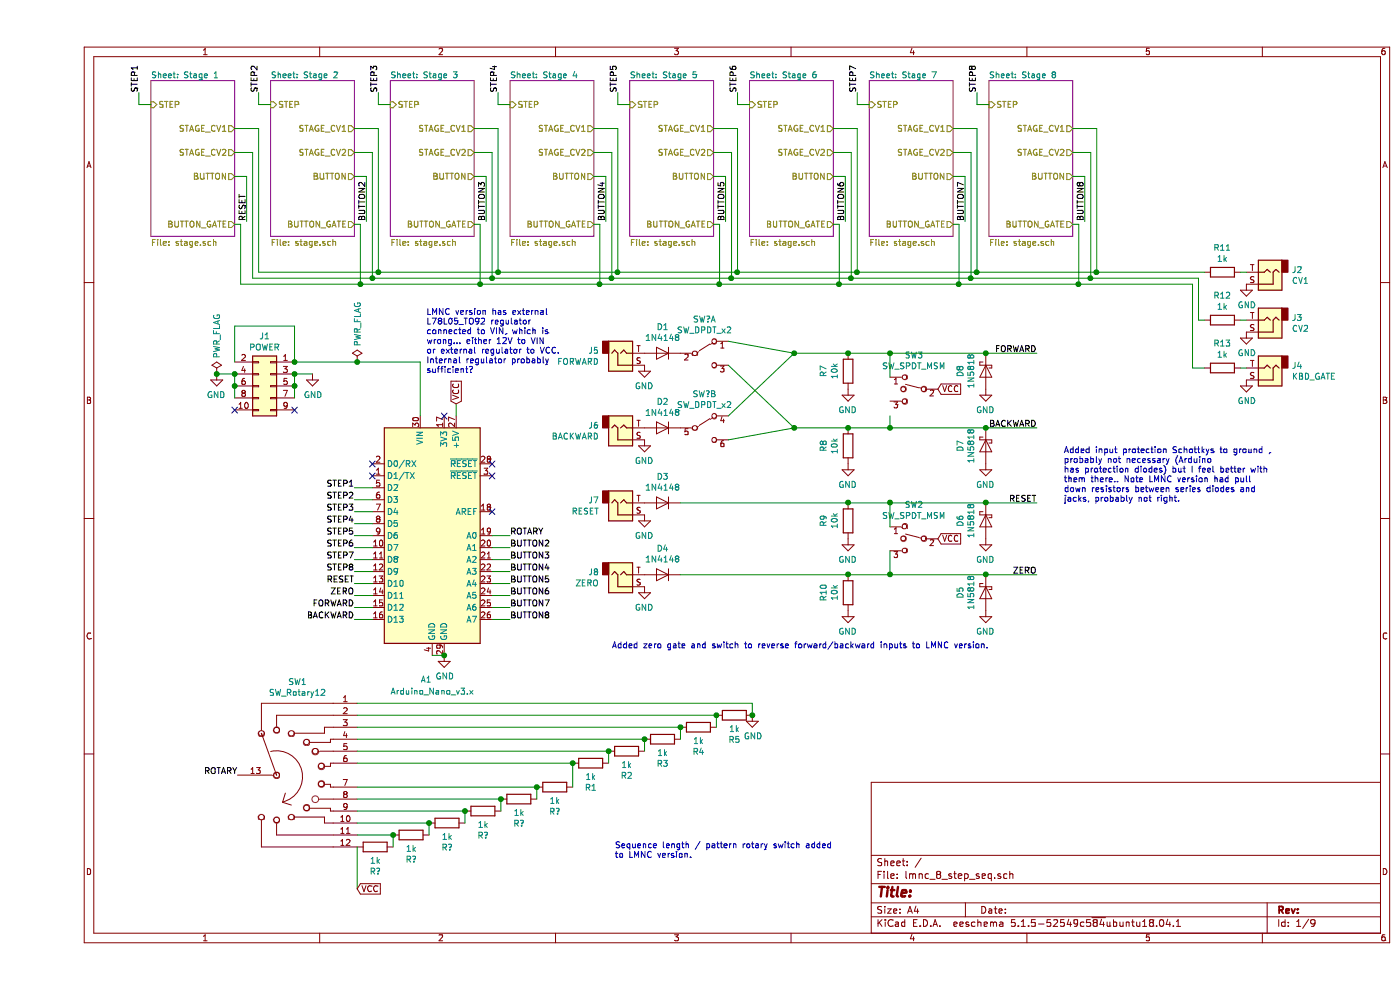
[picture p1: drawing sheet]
EESchema Schematic File Version 4
EELAYER 30 0
EELAYER END
$Descr A4 11693 8268
encoding utf-8
Sheet 1 9
Title ""
Date ""
Rev ""
Comp ""
Comment1 ""
Comment2 ""
Comment3 ""
Comment4 ""
$EndDescr
$Sheet
S 950  675  700  1300
U 5E9C0ACA
F0 "Stage 1" 50
F1 "stage.sch" 50
F2 "STAGE_CV1" O R 1650 1075 50 
F3 "STAGE_CV2" O R 1650 1275 50 
F4 "STEP" I L 950 875 50 
F5 "BUTTON_GATE" O R 1650 1875 50 
F6 "BUTTON" O R 1650 1475 50 
$EndSheet
Wire Wire Line
	1700 2375 2700 2375
Wire Wire Line
	1800 2325 2800 2325
Wire Wire Line
	1650 1075 1850 1075
Wire Wire Line
	1650 1275 1800 1275
Wire Wire Line
	1800 1275 1800 2325
Wire Wire Line
	1850 1075 1850 2275
Wire Wire Line
	1650 1475 1750 1475
$Sheet
S 1950 675  700  1300
U 5EA216A1
F0 "Stage 2" 50
F1 "stage.sch" 50
F2 "STAGE_CV1" O R 2650 1075 50 
F3 "STAGE_CV2" O R 2650 1275 50 
F4 "STEP" I L 1950 875 50 
F5 "BUTTON_GATE" O R 2650 1875 50 
F6 "BUTTON" O R 2650 1475 50 
$EndSheet
Connection ~ 2700 2375
Wire Wire Line
	2700 2375 3700 2375
Wire Wire Line
	2650 1475 2750 1475
Wire Wire Line
	1850 2275 2850 2275
Wire Wire Line
	2650 1275 2800 1275
Wire Wire Line
	2800 1275 2800 2325
Connection ~ 2800 2325
Wire Wire Line
	2800 2325 3800 2325
Wire Wire Line
	2650 1075 2850 1075
Wire Wire Line
	2850 1075 2850 2275
Connection ~ 2850 2275
Wire Wire Line
	2850 2275 3850 2275
$Sheet
S 2950 675  700  1300
U 5EA266C5
F0 "Stage 3" 50
F1 "stage.sch" 50
F2 "STAGE_CV1" O R 3650 1075 50 
F3 "STAGE_CV2" O R 3650 1275 50 
F4 "STEP" I L 2950 875 50 
F5 "BUTTON_GATE" O R 3650 1875 50 
F6 "BUTTON" O R 3650 1475 50 
$EndSheet
Connection ~ 3700 2375
Wire Wire Line
	3650 1475 3750 1475
Wire Wire Line
	3650 1275 3800 1275
Wire Wire Line
	3800 1275 3800 2325
Connection ~ 3800 2325
Wire Wire Line
	3650 1075 3850 1075
Wire Wire Line
	3850 1075 3850 2275
Connection ~ 3850 2275
Wire Wire Line
	3850 2275 4850 2275
$Sheet
S 7950 675  700  1300
U 5EA27AAF
F0 "Stage 8" 50
F1 "stage.sch" 50
F2 "STAGE_CV1" O R 8650 1075 50 
F3 "STAGE_CV2" O R 8650 1275 50 
F4 "STEP" I L 7950 875 50 
F5 "BUTTON_GATE" O R 8650 1875 50 
F6 "BUTTON" O R 8650 1475 50 
$EndSheet
Wire Wire Line
	8650 1875 8700 1875
Wire Wire Line
	8700 1875 8700 2375
Wire Wire Line
	8650 1275 8800 1275
Wire Wire Line
	8650 1075 8850 1075
Wire Wire Line
	8850 1075 8850 2275
Wire Wire Line
	850  775  850  875 
Wire Wire Line
	850  875  950  875 
Wire Wire Line
	1850 775  1850 875 
Wire Wire Line
	1850 875  1950 875 
Wire Wire Line
	2850 775  2850 875 
Wire Wire Line
	2850 875  2950 875 
Text Label 850  775  1    50   ~ 0
STEP1
Text Label 1850 775  1    50   ~ 0
STEP2
Text Label 2850 775  1    50   ~ 0
STEP3
Text Label 3850 775  1    50   ~ 0
STEP4
Text Label 4850 775  1    50   ~ 0
STEP5
Text Label 5850 775  1    50   ~ 0
STEP6
Text Label 6850 775  1    50   ~ 0
STEP7
$Comp
L Connector:AudioJack2 J2
U 1 1
P 10300 2275
F 0 "J2" H 10120 2258 50  0000 R CNN
F 1 "CV1" H 10120 2349 50  0000 R CNN
F 2 "" H 10300 2275 50  0001 C CNN
F 3 "~" H 10300 2275 50  0001 C CNN
	1    10300 2275
	-1   0    0    1   
$EndComp
$Comp
L power:GND #PWR0101
U 1 1
P 10100 2375
F 0 "#PWR0101" H 10100 2125 50  0001 C CNN
F 1 "GND" H 10105 2202 50  0000 C CNN
F 2 "" H 10100 2375 50  0001 C CNN
F 3 "" H 10100 2375 50  0001 C CNN
	1    10100 2375
	1    0    0    -1  
$EndComp
$Comp
L Connector:AudioJack2 J3
U 1 1
P 10300 2675
F 0 "J3" H 10120 2658 50  0000 R CNN
F 1 "CV2" H 10120 2749 50  0000 R CNN
F 2 "" H 10300 2675 50  0001 C CNN
F 3 "~" H 10300 2675 50  0001 C CNN
	1    10300 2675
	-1   0    0    1   
$EndComp
$Comp
L power:GND #PWR0102
U 1 1
P 10100 2775
F 0 "#PWR0102" H 10100 2525 50  0001 C CNN
F 1 "GND" H 10105 2602 50  0000 C CNN
F 2 "" H 10100 2775 50  0001 C CNN
F 3 "" H 10100 2775 50  0001 C CNN
	1    10100 2775
	1    0    0    -1  
$EndComp
Wire Wire Line
	9700 2675 9750 2675
Wire Wire Line
	9650 3075 9750 3075
$Comp
L Connector:AudioJack2 J4
U 1 1
P 10300 3075
F 0 "J4" H 10120 3058 50  0000 R CNN
F 1 "KBD_GATE" H 10120 3149 50  0000 R CNN
F 2 "" H 10300 3075 50  0001 C CNN
F 3 "~" H 10300 3075 50  0001 C CNN
	1    10300 3075
	-1   0    0    1   
$EndComp
$Comp
L power:GND #PWR0103
U 1 1
P 10100 3175
F 0 "#PWR0103" H 10100 2925 50  0001 C CNN
F 1 "GND" H 10105 3002 50  0000 C CNN
F 2 "" H 10100 3175 50  0001 C CNN
F 3 "" H 10100 3175 50  0001 C CNN
	1    10100 3175
	1    0    0    -1  
$EndComp
Wire Wire Line
	9700 2325 9700 2675
Wire Wire Line
	9650 2375 9650 3075
Text Label 3950 4475 0    50   ~ 0
ROTARY
Wire Wire Line
	3950 4475 3800 4475
Text Label 3950 5175 0    50   ~ 0
BUTTON8
Wire Wire Line
	3950 4575 3800 4575
NoConn ~ 3800 3875
NoConn ~ 3800 3975
NoConn ~ 3800 4275
NoConn ~ 3400 3475
Text Label 2650 5175 2    50   ~ 0
BACKWARD
Wire Wire Line
	2650 5175 2800 5175
Text Label 2650 5075 2    50   ~ 0
FORWARD
Wire Wire Line
	2650 5075 2800 5075
Text Label 2650 4975 2    50   ~ 0
ZERO
Wire Wire Line
	2650 4975 2800 4975
Text Label 2650 4875 2    50   ~ 0
RESET
Wire Wire Line
	2650 4875 2800 4875
Text Label 2650 4475 2    50   ~ 0
STEP5
Wire Wire Line
	2650 4475 2800 4475
Text Label 2650 4375 2    50   ~ 0
STEP4
Wire Wire Line
	2650 4375 2800 4375
Text Label 2650 4275 2    50   ~ 0
STEP3
Wire Wire Line
	2650 4275 2800 4275
Text Label 2650 4175 2    50   ~ 0
STEP2
Wire Wire Line
	2650 4175 2800 4175
Text Label 2650 4075 2    50   ~ 0
STEP1
Wire Wire Line
	2650 4075 2800 4075
Text Label 2650 4775 2    50   ~ 0
STEP8
Wire Wire Line
	2650 4775 2800 4775
Text Label 2650 4675 2    50   ~ 0
STEP7
Wire Wire Line
	2650 4675 2800 4675
Text Label 2650 4575 2    50   ~ 0
STEP6
Wire Wire Line
	2650 4575 2800 4575
$Comp
L Connector_Generic:Conn_02x05_Odd_Even J1
U 1 1
P 1950 3225
F 0 "J1" H 2000 3642 50  0000 C CNN
F 1 "POWER" H 2000 3551 50  0000 C CNN
F 2 "" H 1950 3225 50  0001 C CNN
F 3 "~" H 1950 3225 50  0001 C CNN
	1    1950 3225
	-1   0    0    -1  
$EndComp
$Comp
L power:GND #PWR0111
U 1 1
P 2300 3125
F 0 "#PWR0111" H 2300 2875 50  0001 C CNN
F 1 "GND" H 2305 2952 50  0000 C CNN
F 2 "" H 2300 3125 50  0001 C CNN
F 3 "" H 2300 3125 50  0001 C CNN
	1    2300 3125
	1    0    0    -1  
$EndComp
Wire Wire Line
	3200 3025 3200 3475
Wire Wire Line
	2150 3025 2150 2725
Wire Wire Line
	1650 2725 1650 3025
Connection ~ 2150 3025
Wire Wire Line
	2300 3125 2150 3125
Wire Wire Line
	2150 3125 2150 3225
Connection ~ 2150 3125
Connection ~ 2150 3225
Wire Wire Line
	2150 3225 2150 3325
$Comp
L power:GND #PWR0112
U 1 1
P 1500 3125
F 0 "#PWR0112" H 1500 2875 50  0001 C CNN
F 1 "GND" H 1505 2952 50  0000 C CNN
F 2 "" H 1500 3125 50  0001 C CNN
F 3 "" H 1500 3125 50  0001 C CNN
	1    1500 3125
	-1   0    0    -1  
$EndComp
Wire Wire Line
	1500 3125 1650 3125
Wire Wire Line
	1650 3125 1650 3225
Connection ~ 1650 3125
Connection ~ 1650 3225
Wire Wire Line
	1650 3225 1650 3325
NoConn ~ 2150 3425
NoConn ~ 1650 3425
$Comp
L power:GND #PWR0113
U 1 1
P 3400 5475
F 0 "#PWR0113" H 3400 5225 50  0001 C CNN
F 1 "GND" H 3405 5302 50  0000 C CNN
F 2 "" H 3400 5475 50  0001 C CNN
F 3 "" H 3400 5475 50  0001 C CNN
	1    3400 5475
	1    0    0    -1  
$EndComp
Wire Wire Line
	3300 5475 3400 5475
Wire Wire Line
	2150 2725 1650 2725
Wire Wire Line
	3500 3375 3500 3475
Text GLabel 3500 3375 1    50   Input ~ 0
VCC
$Comp
L Device:R R11
U 1 1
P 9900 2275
F 0 "R11" V 9693 2275 50  0000 C CNN
F 1 "1k" V 9784 2275 50  0000 C CNN
F 2 "" V 9830 2275 50  0001 C CNN
F 3 "~" H 9900 2275 50  0001 C CNN
	1    9900 2275
	0    1    1    0   
$EndComp
Wire Wire Line
	10050 2275 10100 2275
$Comp
L Device:R R12
U 1 1
P 9900 2675
F 0 "R12" V 9693 2675 50  0000 C CNN
F 1 "1k" V 9784 2675 50  0000 C CNN
F 2 "" V 9830 2675 50  0001 C CNN
F 3 "~" H 9900 2675 50  0001 C CNN
	1    9900 2675
	0    1    1    0   
$EndComp
Wire Wire Line
	10050 2675 10100 2675
$Comp
L Device:R R13
U 1 1
P 9900 3075
F 0 "R13" V 9693 3075 50  0000 C CNN
F 1 "1k" V 9784 3075 50  0000 C CNN
F 2 "" V 9830 3075 50  0001 C CNN
F 3 "~" H 9900 3075 50  0001 C CNN
	1    9900 3075
	0    1    1    0   
$EndComp
Wire Wire Line
	10050 3075 10100 3075
Wire Wire Line
	1650 1875 1700 1875
Wire Wire Line
	1700 1875 1700 2375
Wire Wire Line
	2650 1875 2700 1875
Wire Wire Line
	2700 1875 2700 2375
Wire Wire Line
	2750 1475 2750 1850
Wire Wire Line
	3650 1875 3700 1875
Wire Wire Line
	3700 1875 3700 2375
Wire Wire Line
	8650 1475 8750 1475
NoConn ~ 2800 3875
NoConn ~ 2800 3975
$Sheet
S 3950 675  700  1300
U 5E966E88
F0 "Stage 4" 50
F1 "stage.sch" 50
F2 "STAGE_CV1" O R 4650 1075 50 
F3 "STAGE_CV2" O R 4650 1275 50 
F4 "STEP" I L 3950 875 50 
F5 "BUTTON_GATE" O R 4650 1875 50 
F6 "BUTTON" O R 4650 1475 50 
$EndSheet
Wire Wire Line
	4650 1475 4750 1475
Wire Wire Line
	4650 1275 4800 1275
Wire Wire Line
	4800 1275 4800 2325
Wire Wire Line
	4650 1075 4850 1075
Wire Wire Line
	4850 1075 4850 2275
Connection ~ 4850 2275
$Sheet
S 4950 675  700  1300
U 5E96711E
F0 "Stage 5" 50
F1 "stage.sch" 50
F2 "STAGE_CV1" O R 5650 1075 50 
F3 "STAGE_CV2" O R 5650 1275 50 
F4 "STEP" I L 4950 875 50 
F5 "BUTTON_GATE" O R 5650 1875 50 
F6 "BUTTON" O R 5650 1475 50 
$EndSheet
Wire Wire Line
	5650 1475 5750 1475
Wire Wire Line
	5650 1275 5800 1275
Wire Wire Line
	5800 1275 5800 2325
Wire Wire Line
	5650 1075 5850 1075
Wire Wire Line
	5850 1075 5850 2275
$Sheet
S 5950 675  700  1300
U 5E967389
F0 "Stage 6" 50
F1 "stage.sch" 50
F2 "STAGE_CV1" O R 6650 1075 50 
F3 "STAGE_CV2" O R 6650 1275 50 
F4 "STEP" I L 5950 875 50 
F5 "BUTTON_GATE" O R 6650 1875 50 
F6 "BUTTON" O R 6650 1475 50 
$EndSheet
Wire Wire Line
	6650 1475 6750 1475
Wire Wire Line
	6650 1275 6800 1275
Wire Wire Line
	6800 1275 6800 2325
Wire Wire Line
	6650 1075 6850 1075
Wire Wire Line
	6850 1075 6850 2275
$Sheet
S 6950 675  700  1300
U 5E967587
F0 "Stage 7" 50
F1 "stage.sch" 50
F2 "STAGE_CV1" O R 7650 1075 50 
F3 "STAGE_CV2" O R 7650 1275 50 
F4 "STEP" I L 6950 875 50 
F5 "BUTTON_GATE" O R 7650 1875 50 
F6 "BUTTON" O R 7650 1475 50 
$EndSheet
Wire Wire Line
	7650 1475 7750 1475
Wire Wire Line
	7650 1275 7800 1275
Wire Wire Line
	7650 1075 7850 1075
Wire Wire Line
	7850 1075 7850 2275
Wire Wire Line
	4850 2275 5850 2275
Wire Wire Line
	3700 2375 4700 2375
Wire Wire Line
	3800 2325 4800 2325
Wire Wire Line
	3850 775  3850 875 
Wire Wire Line
	3850 875  3950 875 
Wire Wire Line
	4850 775  4850 875 
Wire Wire Line
	4850 875  4950 875 
Wire Wire Line
	5850 775  5850 875 
Wire Wire Line
	5850 875  5950 875 
Wire Wire Line
	6850 775  6850 875 
Wire Wire Line
	6850 875  6950 875 
Wire Wire Line
	7850 875  7950 875 
Wire Wire Line
	7850 775  7850 875 
Text Label 7850 775  1    50   ~ 0
STEP8
Connection ~ 8700 2375
Wire Wire Line
	8700 2375 9650 2375
Connection ~ 8800 2325
Wire Wire Line
	8800 2325 9700 2325
Connection ~ 8850 2275
Wire Wire Line
	8850 2275 9750 2275
Connection ~ 7850 2275
Wire Wire Line
	7850 2275 8850 2275
Wire Wire Line
	8800 1275 8800 2325
Connection ~ 6850 2275
Wire Wire Line
	6850 2275 7850 2275
Connection ~ 6800 2325
Wire Wire Line
	6800 2325 7800 2325
Connection ~ 7800 2325
Wire Wire Line
	7800 2325 8800 2325
Connection ~ 5850 2275
Wire Wire Line
	5850 2275 6850 2275
Connection ~ 5800 2325
Wire Wire Line
	5800 2325 6800 2325
Connection ~ 4800 2325
Wire Wire Line
	4800 2325 5800 2325
Wire Wire Line
	4650 1875 4700 1875
Wire Wire Line
	4700 1875 4700 2375
Connection ~ 4700 2375
Wire Wire Line
	4700 2375 5700 2375
Wire Wire Line
	5650 1875 5700 1875
Wire Wire Line
	5700 1875 5700 2375
Connection ~ 5700 2375
Wire Wire Line
	5700 2375 6700 2375
Wire Wire Line
	6650 1875 6700 1875
Wire Wire Line
	6700 1875 6700 2375
Connection ~ 6700 2375
Wire Wire Line
	6700 2375 7700 2375
Wire Wire Line
	7650 1875 7700 1875
Wire Wire Line
	7700 1875 7700 2375
Connection ~ 7700 2375
Wire Wire Line
	7700 2375 8700 2375
Wire Wire Line
	7800 1275 7800 2325
Wire Wire Line
	2150 3025 2675 3025
Connection ~ 3400 5475
$Comp
L MCU_Module:Arduino_Nano_v3.x A1
U 1 1
P 3300 4475
F 0 "A1" H 3250 3275 50  0000 C CNN
F 1 "Arduino_Nano_v3.x" H 3300 3175 50  0000 C CNN
F 2 "Module:Arduino_Nano" H 3300 4475 50  0001 C CIN
F 3 "http://www.mouser.com/pdfdocs/Gravitech_Arduino_Nano3_0.pdf" H 3300 4475 50  0001 C CNN
	1    3300 4475
	1    0    0    -1  
$EndComp
$Comp
L power:PWR_FLAG #FLG0101
U 1 1
P 2675 3025
F 0 "#FLG0101" H 2675 3100 50  0001 C CNN
F 1 "PWR_FLAG" V 2675 3153 50  0000 L CNN
F 2 "" H 2675 3025 50  0001 C CNN
F 3 "~" H 2675 3025 50  0001 C CNN
	1    2675 3025
	1    0    0    -1  
$EndComp
Connection ~ 2675 3025
Wire Wire Line
	2675 3025 3200 3025
$Comp
L power:PWR_FLAG #FLG0102
U 1 1
P 1500 3125
F 0 "#FLG0102" H 1500 3200 50  0001 C CNN
F 1 "PWR_FLAG" V 1500 3253 50  0000 L CNN
F 2 "" H 1500 3125 50  0001 C CNN
F 3 "~" H 1500 3125 50  0001 C CNN
	1    1500 3125
	1    0    0    -1  
$EndComp
Connection ~ 1500 3125
Text Notes 4825 7175 0    50   ~ 0
Sequence length / pattern rotary switch added \nto LMNC version.
Text Label 1675 6475 2    50   ~ 0
ROTARY
$Comp
L Switch:SW_Rotary12 SW1
U 1 1
P 2275 6475
F 0 "SW1" H 2175 7256 50  0000 C CNN
F 1 "SW_Rotary12" H 2175 7165 50  0000 C CNN
F 2 "" H 2075 7175 50  0001 C CNN
F 3 "http://cdn-reichelt.de/documents/datenblatt/C200/DS-Serie%23LOR.pdf" H 2075 7175 50  0001 C CNN
	1    2275 6475
	1    0    0    -1  
$EndComp
Wire Wire Line
	5975 5875 5975 5975
Connection ~ 5675 5975
$Comp
L Device:R R5
U 1 1
P 5825 5975
F 0 "R5" V 5618 5975 50  0000 C CNN
F 1 "1k" V 5709 5975 50  0000 C CNN
F 2 "" V 5755 5975 50  0001 C CNN
F 3 "~" H 5825 5975 50  0001 C CNN
	1    5825 5975
	0    1    -1   0   
$EndComp
Wire Wire Line
	5675 5975 5675 6075
Connection ~ 5375 6075
$Comp
L Device:R R4
U 1 1
P 5525 6075
F 0 "R4" V 5318 6075 50  0000 C CNN
F 1 "1k" V 5409 6075 50  0000 C CNN
F 2 "" V 5455 6075 50  0001 C CNN
F 3 "~" H 5525 6075 50  0001 C CNN
	1    5525 6075
	0    1    -1   0   
$EndComp
Wire Wire Line
	5375 6075 5375 6175
Connection ~ 5075 6175
$Comp
L Device:R R3
U 1 1
P 5225 6175
F 0 "R3" V 5018 6175 50  0000 C CNN
F 1 "1k" V 5109 6175 50  0000 C CNN
F 2 "" V 5155 6175 50  0001 C CNN
F 3 "~" H 5225 6175 50  0001 C CNN
	1    5225 6175
	0    1    -1   0   
$EndComp
Wire Wire Line
	5075 6175 5075 6275
Connection ~ 4775 6275
$Comp
L Device:R R2
U 1 1
P 4925 6275
F 0 "R2" V 4718 6275 50  0000 C CNN
F 1 "1k" V 4809 6275 50  0000 C CNN
F 2 "" V 4855 6275 50  0001 C CNN
F 3 "~" H 4925 6275 50  0001 C CNN
	1    4925 6275
	0    1    -1   0   
$EndComp
Wire Wire Line
	4775 6275 4775 6375
$Comp
L Device:R R1
U 1 1
P 4625 6375
F 0 "R1" V 4418 6375 50  0000 C CNN
F 1 "1k" V 4509 6375 50  0000 C CNN
F 2 "" V 4555 6375 50  0001 C CNN
F 3 "~" H 4625 6375 50  0001 C CNN
	1    4625 6375
	0    1    -1   0   
$EndComp
$Comp
L power:GND #PWR0110
U 1 1
P 5975 5975
F 0 "#PWR0110" H 5975 5725 50  0001 C CNN
F 1 "GND" H 5980 5802 50  0000 C CNN
F 2 "" H 5975 5975 50  0001 C CNN
F 3 "" H 5975 5975 50  0001 C CNN
	1    5975 5975
	1    0    0    -1  
$EndComp
Text Notes 8575 4200 0    50   ~ 0
Added input protection Schottkys to ground , \nprobably not necessary (Arduino \nhas protection diodes) but I feel better with \nthem there.. Note LMNC version had pull \ndown resistors between series diodes and \njacks, probably not right.
Text Notes 3250 3125 0    50   ~ 0
LMNC version has external \nL78L05_TO92 regulator \nconnected to VIN, which is \nwrong... either 12V to VIN \nor external regulator to VCC. \nInternal regulator probably \nsufficient?
$Comp
L Connector:AudioJack2 J5
U 1 1
P 4875 2950
F 0 "J5" H 4695 2933 50  0000 R CNN
F 1 "FORWARD" H 4695 3024 50  0000 R CNN
F 2 "" H 4875 2950 50  0001 C CNN
F 3 "~" H 4875 2950 50  0001 C CNN
	1    4875 2950
	1    0    0    1   
$EndComp
$Comp
L power:GND #PWR0104
U 1 1
P 5075 3050
F 0 "#PWR0104" H 5075 2800 50  0001 C CNN
F 1 "GND" H 5080 2877 50  0000 C CNN
F 2 "" H 5075 3050 50  0001 C CNN
F 3 "" H 5075 3050 50  0001 C CNN
	1    5075 3050
	-1   0    0    -1  
$EndComp
$Comp
L Connector:AudioJack2 J6
U 1 1
P 4875 3575
F 0 "J6" H 4695 3558 50  0000 R CNN
F 1 "BACKWARD" H 4695 3649 50  0000 R CNN
F 2 "" H 4875 3575 50  0001 C CNN
F 3 "~" H 4875 3575 50  0001 C CNN
	1    4875 3575
	1    0    0    1   
$EndComp
$Comp
L power:GND #PWR0105
U 1 1
P 5075 3675
F 0 "#PWR0105" H 5075 3425 50  0001 C CNN
F 1 "GND" H 5080 3502 50  0000 C CNN
F 2 "" H 5075 3675 50  0001 C CNN
F 3 "" H 5075 3675 50  0001 C CNN
	1    5075 3675
	-1   0    0    -1  
$EndComp
$Comp
L power:GND #PWR0115
U 1 1
P 5075 4900
F 0 "#PWR0115" H 5075 4650 50  0001 C CNN
F 1 "GND" H 5080 4727 50  0000 C CNN
F 2 "" H 5075 4900 50  0001 C CNN
F 3 "" H 5075 4900 50  0001 C CNN
	1    5075 4900
	-1   0    0    -1  
$EndComp
$Comp
L Connector:AudioJack2 J8
U 1 1
P 4875 4800
F 0 "J8" H 4695 4783 50  0000 R CNN
F 1 "ZERO" H 4695 4874 50  0000 R CNN
F 2 "" H 4875 4800 50  0001 C CNN
F 3 "~" H 4875 4800 50  0001 C CNN
	1    4875 4800
	1    0    0    1   
$EndComp
$Comp
L power:GND #PWR0116
U 1 1
P 5075 4300
F 0 "#PWR0116" H 5075 4050 50  0001 C CNN
F 1 "GND" H 5080 4127 50  0000 C CNN
F 2 "" H 5075 4300 50  0001 C CNN
F 3 "" H 5075 4300 50  0001 C CNN
	1    5075 4300
	-1   0    0    -1  
$EndComp
$Comp
L Connector:AudioJack2 J7
U 1 1
P 4875 4200
F 0 "J7" H 4695 4183 50  0000 R CNN
F 1 "RESET" H 4695 4274 50  0000 R CNN
F 2 "" H 4875 4200 50  0001 C CNN
F 3 "~" H 4875 4200 50  0001 C CNN
	1    4875 4200
	1    0    0    1   
$EndComp
Text Notes 7950 5425 2    50   ~ 0
Added zero gate and switch to reverse forward/backward inputs to LMNC version.
$Comp
L Diode:1N4148 D1
U 1 1
P 5225 2950
F 0 "D1" H 5225 2734 50  0000 C CNN
F 1 "1N4148" H 5225 2825 50  0000 C CNN
F 2 "Diode_THT:D_DO-35_SOD27_P7.62mm_Horizontal" H 5225 2775 50  0001 C CNN
F 3 "https://assets.nexperia.com/documents/data-sheet/1N4148_1N4448.pdf" H 5225 2950 50  0001 C CNN
	1    5225 2950
	-1   0    0    1   
$EndComp
$Comp
L Diode:1N4148 D2
U 1 1
P 5225 3575
F 0 "D2" H 5225 3359 50  0000 C CNN
F 1 "1N4148" H 5225 3450 50  0000 C CNN
F 2 "Diode_THT:D_DO-35_SOD27_P7.62mm_Horizontal" H 5225 3400 50  0001 C CNN
F 3 "https://assets.nexperia.com/documents/data-sheet/1N4148_1N4448.pdf" H 5225 3575 50  0001 C CNN
	1    5225 3575
	-1   0    0    1   
$EndComp
$Comp
L Diode:1N4148 D3
U 1 1
P 5225 4200
F 0 "D3" H 5225 3984 50  0000 C CNN
F 1 "1N4148" H 5225 4075 50  0000 C CNN
F 2 "Diode_THT:D_DO-35_SOD27_P7.62mm_Horizontal" H 5225 4025 50  0001 C CNN
F 3 "https://assets.nexperia.com/documents/data-sheet/1N4148_1N4448.pdf" H 5225 4200 50  0001 C CNN
	1    5225 4200
	-1   0    0    1   
$EndComp
$Comp
L Diode:1N4148 D4
U 1 1
P 5225 4800
F 0 "D4" H 5225 4584 50  0000 C CNN
F 1 "1N4148" H 5225 4675 50  0000 C CNN
F 2 "Diode_THT:D_DO-35_SOD27_P7.62mm_Horizontal" H 5225 4625 50  0001 C CNN
F 3 "https://assets.nexperia.com/documents/data-sheet/1N4148_1N4448.pdf" H 5225 4800 50  0001 C CNN
	1    5225 4800
	-1   0    0    1   
$EndComp
$Comp
L Diode:1N5818 D8
U 1 1
P 7925 3100
F 0 "D8" H 7925 3316 50  0000 C CNN
F 1 "1N5818" H 7925 3225 50  0000 C CNN
F 2 "Diode_THT:D_DO-41_SOD81_P10.16mm_Horizontal" H 7925 2925 50  0001 C CNN
F 3 "http://www.vishay.com/docs/88525/1n5817.pdf" H 7925 3100 50  0001 C CNN
	1    7925 3100
	0    -1   1    0   
$EndComp
$Comp
L Diode:1N5818 D6
U 1 1
P 7925 4350
F 0 "D6" H 7925 4566 50  0000 C CNN
F 1 "1N5818" H 7925 4475 50  0000 C CNN
F 2 "Diode_THT:D_DO-41_SOD81_P10.16mm_Horizontal" H 7925 4175 50  0001 C CNN
F 3 "http://www.vishay.com/docs/88525/1n5817.pdf" H 7925 4350 50  0001 C CNN
	1    7925 4350
	0    -1   1    0   
$EndComp
$Comp
L Diode:1N5818 D5
U 1 1
P 7925 4950
F 0 "D5" H 7925 5166 50  0000 C CNN
F 1 "1N5818" H 7925 5075 50  0000 C CNN
F 2 "Diode_THT:D_DO-41_SOD81_P10.16mm_Horizontal" H 7925 4775 50  0001 C CNN
F 3 "http://www.vishay.com/docs/88525/1n5817.pdf" H 7925 4950 50  0001 C CNN
	1    7925 4950
	0    -1   1    0   
$EndComp
$Comp
L Switch:SW_SPDT_MSM SW3
U 1 1
P 7325 3250
F 0 "SW3" H 7325 3535 50  0000 C CNN
F 1 "SW_SPDT_MSM" H 7325 3444 50  0000 C CNN
F 2 "" H 7325 3250 50  0001 C CNN
F 3 "~" H 7325 3250 50  0001 C CNN
	1    7325 3250
	-1   0    0    -1  
$EndComp
Text Label 8350 2950 2    50   ~ 0
FORWARD
Text Label 8350 3575 2    50   ~ 0
BACKWARD
$Comp
L Device:R R8
U 1 1
P 6775 3725
F 0 "R8" V 6568 3725 50  0000 C CNN
F 1 "10k" V 6659 3725 50  0000 C CNN
F 2 "" V 6705 3725 50  0001 C CNN
F 3 "~" H 6775 3725 50  0001 C CNN
	1    6775 3725
	1    0    0    1   
$EndComp
$Comp
L Device:R R7
U 1 1
P 6775 3100
F 0 "R7" V 6568 3100 50  0000 C CNN
F 1 "10k" V 6659 3100 50  0000 C CNN
F 2 "" V 6705 3100 50  0001 C CNN
F 3 "~" H 6775 3100 50  0001 C CNN
	1    6775 3100
	1    0    0    1   
$EndComp
$Comp
L Device:R R9
U 1 1
P 6775 4350
F 0 "R9" V 6568 4350 50  0000 C CNN
F 1 "10k" V 6659 4350 50  0000 C CNN
F 2 "" V 6705 4350 50  0001 C CNN
F 3 "~" H 6775 4350 50  0001 C CNN
	1    6775 4350
	1    0    0    1   
$EndComp
$Comp
L Device:R R10
U 1 1
P 6775 4950
F 0 "R10" V 6568 4950 50  0000 C CNN
F 1 "10k" V 6659 4950 50  0000 C CNN
F 2 "" V 6705 4950 50  0001 C CNN
F 3 "~" H 6775 4950 50  0001 C CNN
	1    6775 4950
	1    0    0    1   
$EndComp
$Comp
L power:GND #PWR0117
U 1 1
P 6775 3250
F 0 "#PWR0117" H 6775 3000 50  0001 C CNN
F 1 "GND" H 6780 3077 50  0000 C CNN
F 2 "" H 6775 3250 50  0001 C CNN
F 3 "" H 6775 3250 50  0001 C CNN
	1    6775 3250
	-1   0    0    -1  
$EndComp
$Comp
L power:GND #PWR0118
U 1 1
P 6775 3875
F 0 "#PWR0118" H 6775 3625 50  0001 C CNN
F 1 "GND" H 6780 3702 50  0000 C CNN
F 2 "" H 6775 3875 50  0001 C CNN
F 3 "" H 6775 3875 50  0001 C CNN
	1    6775 3875
	-1   0    0    -1  
$EndComp
$Comp
L power:GND #PWR0119
U 1 1
P 6775 5100
F 0 "#PWR0119" H 6775 4850 50  0001 C CNN
F 1 "GND" H 6780 4927 50  0000 C CNN
F 2 "" H 6775 5100 50  0001 C CNN
F 3 "" H 6775 5100 50  0001 C CNN
	1    6775 5100
	-1   0    0    -1  
$EndComp
$Comp
L power:GND #PWR0120
U 1 1
P 6775 4500
F 0 "#PWR0120" H 6775 4250 50  0001 C CNN
F 1 "GND" H 6780 4327 50  0000 C CNN
F 2 "" H 6775 4500 50  0001 C CNN
F 3 "" H 6775 4500 50  0001 C CNN
	1    6775 4500
	-1   0    0    -1  
$EndComp
Text Label 8350 4800 2    50   ~ 0
ZERO
Text Label 8350 4200 2    50   ~ 0
RESET
Text GLabel 7525 4500 2    50   Input ~ 0
VCC
$Comp
L Switch:SW_SPDT_MSM SW2
U 1 1
P 7325 4500
F 0 "SW2" H 7325 4785 50  0000 C CNN
F 1 "SW_SPDT_MSM" H 7325 4694 50  0000 C CNN
F 2 "" H 7325 4500 50  0001 C CNN
F 3 "~" H 7325 4500 50  0001 C CNN
	1    7325 4500
	-1   0    0    -1  
$EndComp
Wire Wire Line
	7125 4200 7125 4400
Connection ~ 6775 3575
Connection ~ 6775 2950
Wire Wire Line
	7125 3475 7125 3575
Wire Wire Line
	7125 2950 7125 3150
Text GLabel 7525 3250 2    50   Input ~ 0
VCC
Wire Wire Line
	8350 4800 7925 4800
Connection ~ 7125 2950
Wire Wire Line
	7125 2950 6775 2950
Connection ~ 7125 3575
Wire Wire Line
	7125 3575 6775 3575
Connection ~ 7125 4200
Wire Wire Line
	7125 4200 6775 4200
Connection ~ 7125 4800
Connection ~ 7925 4800
Wire Wire Line
	6775 4800 7125 4800
Wire Wire Line
	7125 2950 7925 2950
Wire Wire Line
	7125 4200 7925 4200
Wire Wire Line
	7125 4800 7925 4800
Wire Wire Line
	6325 2950 6775 2950
Wire Wire Line
	6325 3575 6775 3575
Connection ~ 6775 4200
Connection ~ 6775 4800
Wire Wire Line
	7125 4600 7125 4800
$Comp
L power:GND #PWR?
U 1 1
P 7925 3250
F 0 "#PWR?" H 7925 3000 50  0001 C CNN
F 1 "GND" H 7930 3077 50  0000 C CNN
F 2 "" H 7925 3250 50  0001 C CNN
F 3 "" H 7925 3250 50  0001 C CNN
	1    7925 3250
	-1   0    0    -1  
$EndComp
$Comp
L power:GND #PWR?
U 1 1
P 7925 4500
F 0 "#PWR?" H 7925 4250 50  0001 C CNN
F 1 "GND" H 7930 4327 50  0000 C CNN
F 2 "" H 7925 4500 50  0001 C CNN
F 3 "" H 7925 4500 50  0001 C CNN
	1    7925 4500
	-1   0    0    -1  
$EndComp
$Comp
L power:GND #PWR?
U 1 1
P 7925 5100
F 0 "#PWR?" H 7925 4850 50  0001 C CNN
F 1 "GND" H 7930 4927 50  0000 C CNN
F 2 "" H 7925 5100 50  0001 C CNN
F 3 "" H 7925 5100 50  0001 C CNN
	1    7925 5100
	-1   0    0    -1  
$EndComp
Wire Wire Line
	7125 3575 7925 3575
$Comp
L power:GND #PWR?
U 1 1
P 7925 3875
F 0 "#PWR?" H 7925 3625 50  0001 C CNN
F 1 "GND" H 7930 3702 50  0000 C CNN
F 2 "" H 7925 3875 50  0001 C CNN
F 3 "" H 7925 3875 50  0001 C CNN
	1    7925 3875
	-1   0    0    -1  
$EndComp
$Comp
L Diode:1N5818 D7
U 1 1
P 7925 3725
F 0 "D7" H 7925 3941 50  0000 C CNN
F 1 "1N5818" H 7925 3850 50  0000 C CNN
F 2 "Diode_THT:D_DO-41_SOD81_P10.16mm_Horizontal" H 7925 3550 50  0001 C CNN
F 3 "http://www.vishay.com/docs/88525/1n5817.pdf" H 7925 3725 50  0001 C CNN
	1    7925 3725
	0    -1   1    0   
$EndComp
Connection ~ 7925 4200
Wire Wire Line
	7925 4200 8350 4200
Connection ~ 7925 3575
Wire Wire Line
	7925 3575 8350 3575
Connection ~ 7925 2950
Wire Wire Line
	7925 2950 8350 2950
$Comp
L Switch:SW_DPDT_x2 SW?
U 1 1
P 5575 2950
F 0 "SW?" H 5575 3235 50  0000 C CNN
F 1 "SW_DPDT_x2" H 5575 3144 50  0000 C CNN
F 2 "" H 5575 2950 50  0001 C CNN
F 3 "~" H 5575 2950 50  0001 C CNN
	1    5575 2950
	1    0    0    -1  
$EndComp
$Comp
L Switch:SW_DPDT_x2 SW?
U 2 1
P 5575 3575
F 0 "SW?" H 5575 3860 50  0000 C CNN
F 1 "SW_DPDT_x2" H 5575 3769 50  0000 C CNN
F 2 "" H 5575 3575 50  0001 C CNN
F 3 "~" H 5575 3575 50  0001 C CNN
	2    5575 3575
	1    0    0    -1  
$EndComp
Wire Wire Line
	5775 2850 6325 2950
Wire Wire Line
	5775 3050 6325 3575
Wire Wire Line
	5775 3475 6325 2950
Connection ~ 6325 2950
Wire Wire Line
	5775 3675 6325 3575
Connection ~ 6325 3575
Wire Wire Line
	5375 4200 6775 4200
Wire Wire Line
	5375 4800 6775 4800
Text Label 1750 1850 1    50   ~ 0
RESET
Text Label 2750 1850 1    50   ~ 0
BUTTON2
Text Label 3750 1850 1    50   ~ 0
BUTTON3
Text Label 4750 1850 1    50   ~ 0
BUTTON4
Text Label 5750 1850 1    50   ~ 0
BUTTON5
Text Label 6750 1850 1    50   ~ 0
BUTTON6
Text Label 7750 1850 1    50   ~ 0
BUTTON7
Text Label 8750 1850 1    50   ~ 0
BUTTON8
Wire Wire Line
	1750 1475 1750 1850
Wire Wire Line
	3750 1475 3750 1850
Wire Wire Line
	4750 1475 4750 1850
Wire Wire Line
	5750 1475 5750 1850
Wire Wire Line
	6750 1475 6750 1850
Wire Wire Line
	7750 1475 7750 1850
Wire Wire Line
	8750 1850 8750 1475
Text GLabel 2675 7425 2    50   Input ~ 0
VCC
Wire Wire Line
	3800 5175 3950 5175
Text Label 3950 4575 0    50   ~ 0
BUTTON2
Text Label 3950 4675 0    50   ~ 0
BUTTON3
Text Label 3950 4775 0    50   ~ 0
BUTTON4
Text Label 3950 4875 0    50   ~ 0
BUTTON5
Text Label 3950 4975 0    50   ~ 0
BUTTON6
Text Label 3950 5075 0    50   ~ 0
BUTTON7
Wire Wire Line
	3800 4675 3950 4675
Wire Wire Line
	3800 4775 3950 4775
Wire Wire Line
	3800 4875 3950 4875
Wire Wire Line
	3800 4975 3950 4975
Wire Wire Line
	3800 5075 3950 5075
Connection ~ 4175 6575
$Comp
L Device:R R?
U 1 1
P 4325 6575
F 0 "R?" V 4118 6575 50  0000 C CNN
F 1 "1k" V 4209 6575 50  0000 C CNN
F 2 "" V 4255 6575 50  0001 C CNN
F 3 "~" H 4325 6575 50  0001 C CNN
	1    4325 6575
	0    1    -1   0   
$EndComp
Wire Wire Line
	4175 6575 4175 6675
Wire Wire Line
	2675 6575 4175 6575
Connection ~ 3875 6675
$Comp
L Device:R R?
U 1 1
P 4025 6675
F 0 "R?" V 3818 6675 50  0000 C CNN
F 1 "1k" V 3909 6675 50  0000 C CNN
F 2 "" V 3955 6675 50  0001 C CNN
F 3 "~" H 4025 6675 50  0001 C CNN
	1    4025 6675
	0    1    -1   0   
$EndComp
Wire Wire Line
	3875 6675 3875 6775
Wire Wire Line
	2675 6675 3875 6675
Connection ~ 3575 6775
$Comp
L Device:R R?
U 1 1
P 3725 6775
F 0 "R?" V 3518 6775 50  0000 C CNN
F 1 "1k" V 3609 6775 50  0000 C CNN
F 2 "" V 3655 6775 50  0001 C CNN
F 3 "~" H 3725 6775 50  0001 C CNN
	1    3725 6775
	0    1    -1   0   
$EndComp
Wire Wire Line
	3575 6775 3575 6875
Wire Wire Line
	2675 6775 3575 6775
Connection ~ 3275 6875
$Comp
L Device:R R?
U 1 1
P 3425 6875
F 0 "R?" V 3218 6875 50  0000 C CNN
F 1 "1k" V 3309 6875 50  0000 C CNN
F 2 "" V 3355 6875 50  0001 C CNN
F 3 "~" H 3425 6875 50  0001 C CNN
	1    3425 6875
	0    1    -1   0   
$EndComp
Wire Wire Line
	3275 6875 3275 6975
Wire Wire Line
	2675 6875 3275 6875
Connection ~ 2975 6975
$Comp
L Device:R R?
U 1 1
P 3125 6975
F 0 "R?" V 2918 6975 50  0000 C CNN
F 1 "1k" V 3009 6975 50  0000 C CNN
F 2 "" V 3055 6975 50  0001 C CNN
F 3 "~" H 3125 6975 50  0001 C CNN
	1    3125 6975
	0    1    -1   0   
$EndComp
Wire Wire Line
	2975 6975 2975 7075
Wire Wire Line
	2675 6975 2975 6975
$Comp
L Device:R R?
U 1 1
P 2825 7075
F 0 "R?" V 2618 7075 50  0000 C CNN
F 1 "1k" V 2709 7075 50  0000 C CNN
F 2 "" V 2755 7075 50  0001 C CNN
F 3 "~" H 2825 7075 50  0001 C CNN
	1    2825 7075
	0    1    -1   0   
$EndComp
Wire Wire Line
	2675 7075 2675 7425
Wire Wire Line
	4475 6375 2675 6375
Wire Wire Line
	2675 6275 4775 6275
Wire Wire Line
	2675 6175 5075 6175
Wire Wire Line
	2675 6075 5375 6075
Wire Wire Line
	2675 5975 5675 5975
Wire Wire Line
	2675 5875 5975 5875
Wire Wire Line
	4475 6575 4475 6375
Connection ~ 4475 6375
Connection ~ 5975 5975
$EndSCHEMATC
